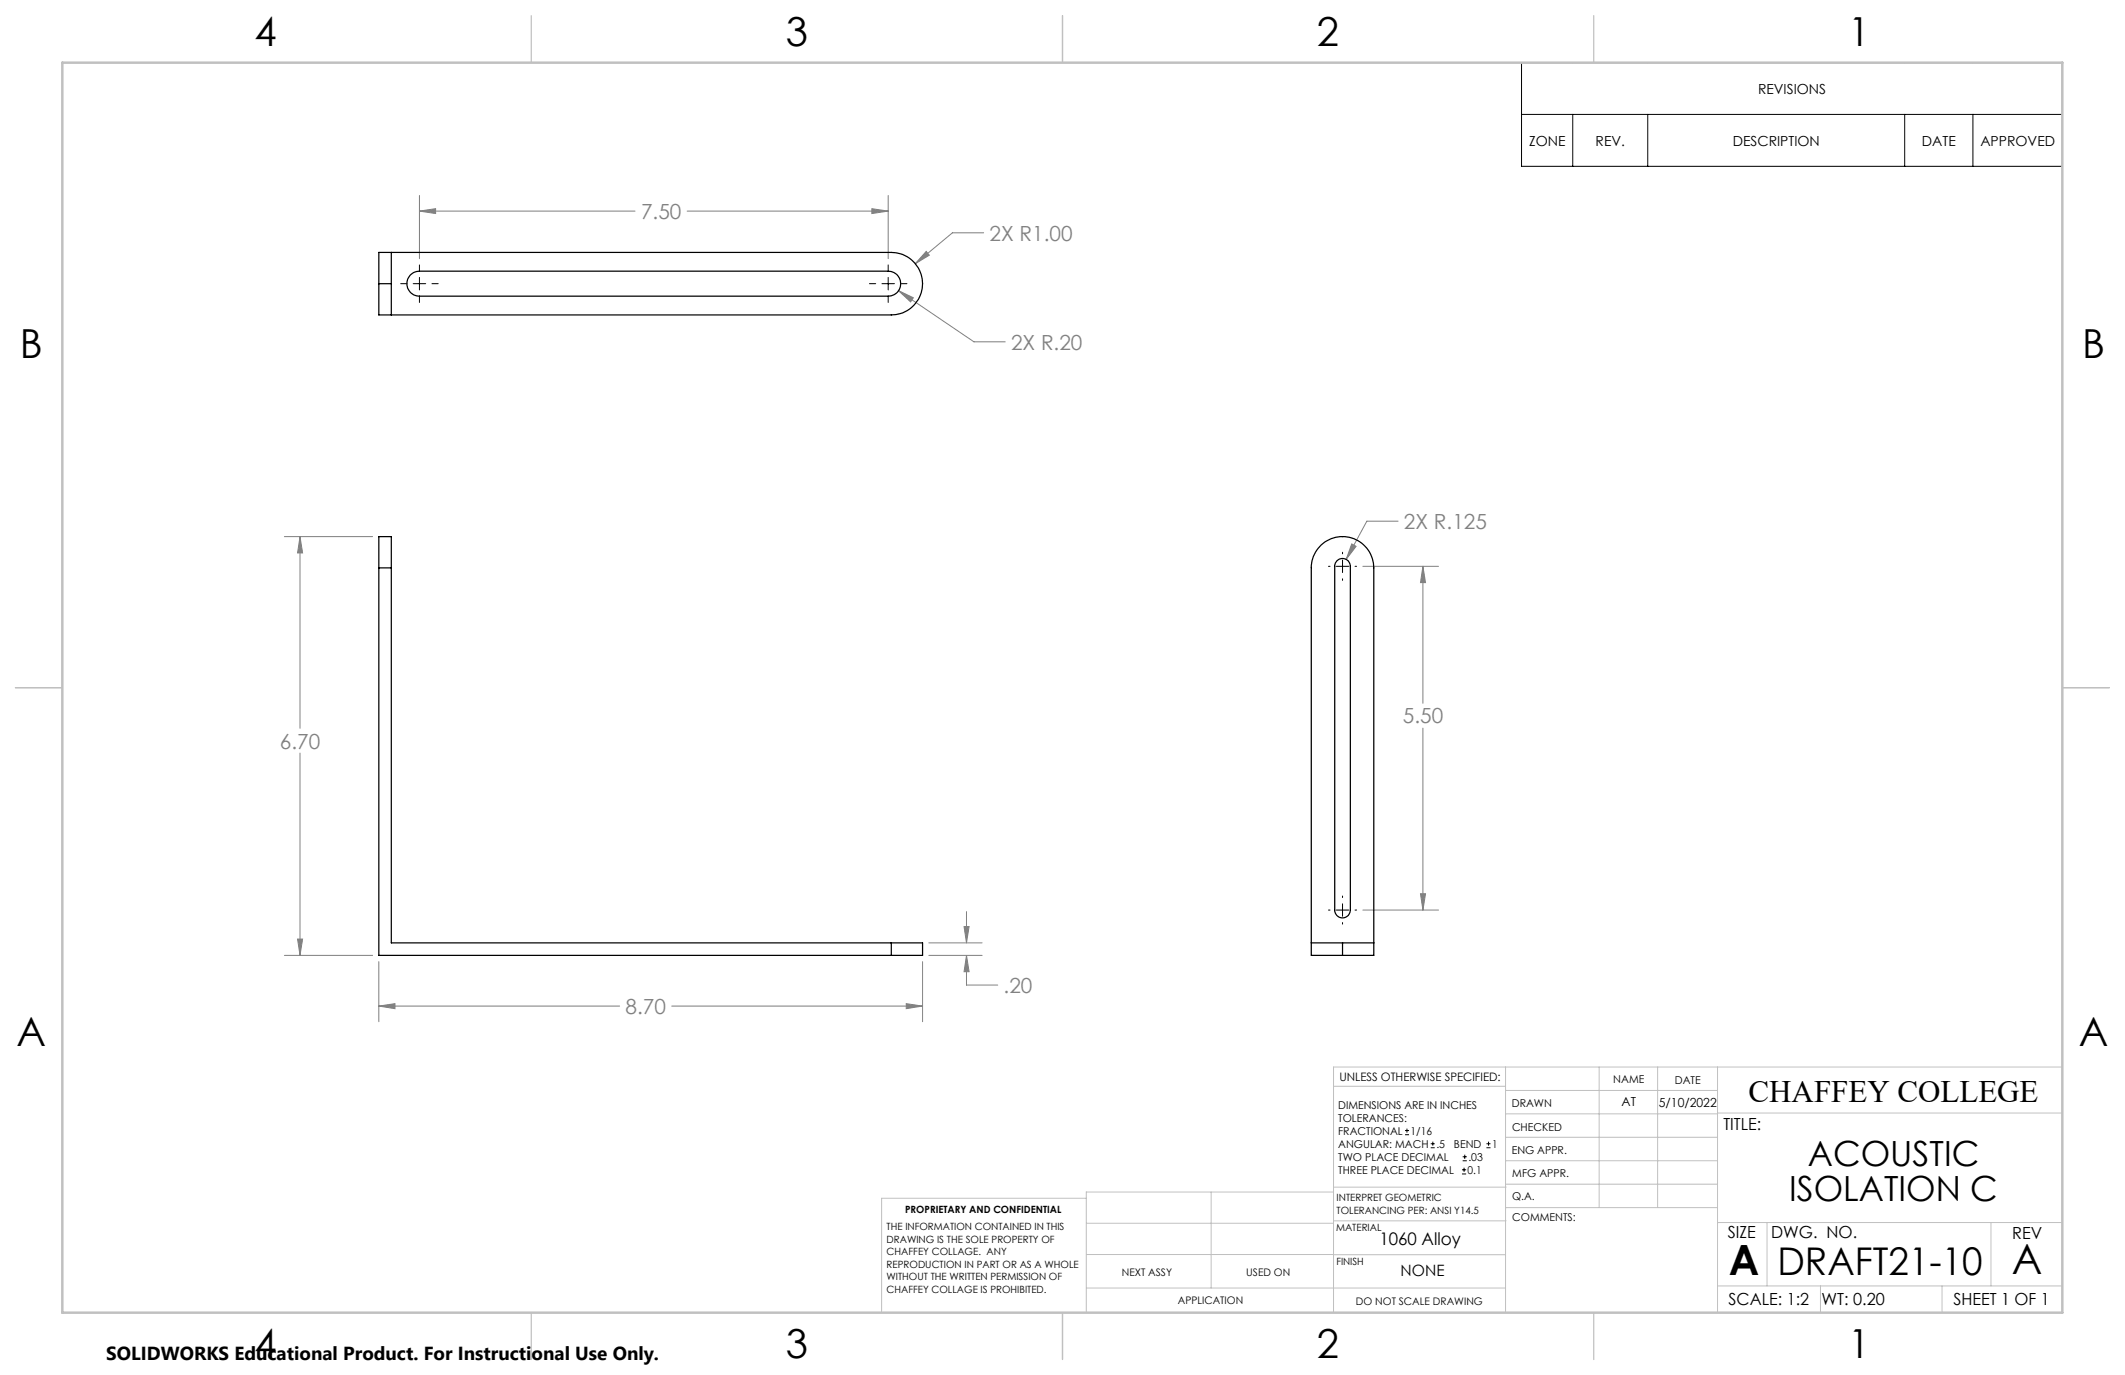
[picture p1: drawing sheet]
<svg xmlns="http://www.w3.org/2000/svg" width="432mm" height="279mm" viewBox="0 0 432 279" stroke-linecap="round" stroke-linejoin="round" font-family="sans-serif">
<g fill="none" stroke="#000" stroke-width=".2">
<path d="M309.2 12.7h109.9v21.1h-109.9zM309.2 23.2h109.9M319.6 23.2v10.6M334.8 23.2v10.6M387 23.2v10.6M400.9 23.2v10.6M81.4 57.6h1.3M84 57.6h2.5M85.2 53.8v1.3M85.2 56.4v2.5M87.8 57.6h1.2M176.7 57.6h1.2"/>
<path d="M179.2 57.6h2.6M180.5 53.8v1.3M180.5 56.4v2.5M183 57.6h1.3M85.2 60.2v1.3M180.5 60.2v1.3M269.9 115.1h.4M271.5 115.1h2.6M272.8 112.2v.3M272.8 113.8v2.5M272.8 117.6v.3M275.3 115.1h.4"/>
<path d="M269.9 184.9h.4M271.5 184.9h2.6M272.8 182.1v.3M272.8 183.7v2.5M272.8 187.5v.3M275.3 184.9h.4M285.5 230.6h.8M285.5 229.7h.8M285.9 229.3v.9M290.7 233.2h.8M290.7 232.4h.8M291.1 232v.8"/>
<path d="M297.1 238.5h.8M297.1 237.7h.8M297.2 235.9h.9M297.2 235.1h.9M297.5 237.3v.8M297.6 234.6v.9M302 233.2h.9M302 232.4h.9M302.5 232v.8"/>
</g>
<g fill="none" stroke="#808080" stroke-width=".2">
<path d="M85.2 39.7v12.9M180.5 39.7v12.9M85.2 42.9h43.8M85.2 42.9l3.3-.5v1zM139.6 42.9h40.9M177.2 42.4l3.3 .5-3.3 .5zM182.6 59.1l15.3 10.4h6.4M182.6 59.1l3 1.4-.6 .8zM188.2 51.1l.6 .8-2.8 1.7zM199.9 47.3h-6.4l-7.5 6.3M57.8 109h17.9M61 109l.5 3.4h-1z"/>
<path d="M61 109v39M274.7 110.5l.9 .5-2.1 2.7zM276.9 115.1h15.4M284.1 105.9h-6.4l-4.2 7.8M289.1 115.1l.6 3.3h-1.1zM289.1 115.1v27.8M61 153v41.1M289.1 148v36.9M57.8 194.1h17.9M60.5 190.8h1l-.5 3.3zM77 195.4v12.2M187.5 195.4v12.2"/>
<path d="M188.7 194.1h10.9M188.7 191.6h10.9M195.9 188.3h1l-.5 3.3zM196.4 194.1l.5 3.3h-1zM196.4 194.1v6.1h6.3M196.4 185.2v6.4M276.9 184.9h15.4M288.6 181.6h1.1l-.6 3.3zM77 204.4l3.3-.5v1.1zM77 204.4h48.9M136.5 204.4h51M184.2 203.9l3.3 .5-3.3 .6z"/>
</g>
<g fill="none" stroke="#c0c0c0" stroke-width=".2">
<path d="M305.9 216.8v49.9M324.9 216.8v28.6M336.8 216.8v28.6M349 216.8v49.9M419.1 216.8h-148.1v49.9M271 220.7h34.9M305.9 231.1h43.1M305.9 226.3h43.1M305.9 221.6h43.1M305.9 235.9h43.1M349 226.2h70.1M220.7 248.6h50.3"/>
<path d="M220.7 254.9h50.3M220.7 243.5h-41.6v23.2M246.1 242.2v19.5M271 255h34.9M271 248.1h35M271 242.2h-50.3v24.5M271 241.2h35M305.9 240.6h43.1M306 245.4h43M349 248.4h70.1M359.1 248.4v12.9M404.6 248.4v12.9"/>
<path d="M220.7 261.7h85.2M349 261.3h70.1M369.9 261.3v5.4M394.6 261.3v5.4"/>
</g>
<path d="M108 3.2v9.5M215.9 3.2v9.5M323.8 3.2v9.5M3.1 139.7h9.6M419.1 139.7h9.5M108 266.7v9.6M215.9 266.7v9.6M323.8 266.7v9.6" fill="none" stroke="#c0c0c0" stroke-width=".25"/>
<path d="M12.7 12.7h406.4v254h-406.4z" fill="none" stroke="#c0c0c0" stroke-width=".5"/>
<path d="M61 109l.5 3.4h-1zM60.5 190.8h1l-.5 3.3zM77 204.4l3.3-.5v1.1zM184.2 203.9l3.3 .5-3.3 .6zM195.9 188.3h1l-.5 3.3zM196.4 194.1l.5 3.3h-1zM274.7 110.5l-1.2 3.2 2.1-2.7zM289.1 115.1l.6 3.3h-1.1zM288.6 181.6h1.1l-.6 3.3zM188.2 51.1l-2.2 2.5 2.8-1.7zM182.6 59.1l2.4 2.2 .6-.8zM85.2 42.9l3.3-.5v1zM177.2 42.4l3.3 .5-3.3 .5z" fill="#808080"/>
<g fill="none" stroke="#000" stroke-width=".25">
<path d="M77 51.3h104.1a6.4 6.4 0 0 1 6.4 6.3 6.4 6.4 0 0 1-6.4 6.4h-104.1zM77 57.6h2.5M79.5 51.3v6.3M79.5 57.6v6.4M83.3 56l.7-.6 1.2-.3h95.3a2.54 2.54 0 0 1 2.5 2.5 2.54 2.54 0 0 1-2.5 2.6h-95.3a2.55 2.55 0 0 1-2.3-1.5 2.55 2.55 0 0 1 .4-2.7zM77 115.4v-6.4h2.5v6.4M77 115.4h2.5M77 115.4v78.7h104.1M79.5 115.4v76.2h101.6M268.5 110.7a6.4 6.4 0 0 1 6.8-1.1 6.4 6.4 0 0 1 3.9 5.8v78.7h-12.7v-78.7a6.2 6.2 0 0 1 2-4.7zM271.6 114a1.6 1.6 0 0 1 1.8-.4 1.6 1.6 0 0 1 1 1.5v69.8a1.59 1.59 0 0 1-1.6 1.6 1.59 1.59 0 0 1-1.6-1.6v-70.1zM181.1 191.6h6.4v2.5h-6.4"/>
<path d="M181.1 191.6v2.5M266.5 191.6h6.3M272.8 191.6h6.4M272.8 191.6v2.5"/>
</g>
<g font-size="8.5">
<text x="351.3" y="259">A</text>
<text x="408.8" y="258.9">A</text>
</g>
<g font-size="8.1">
<text x="51.7" y="9.3">4</text>
<text x="159.7" y="9.3">3</text>
<text x="267.6" y="9.3">2</text>
<text x="375.6" y="9.3">1</text>
<text x="4" y="72.8">B</text>
<text x="423.1" y="72.8">B</text>
<text x="3.3" y="212.5">A</text>
<text x="422.4" y="212.5">A</text>
<text x="51.7" y="276">4</text>
<text x="159.7" y="276">3</text>
<text x="267.6" y="276">2</text>
<text x="375.6" y="276">1</text>
</g>
<text font-size="7.8" x="361.2" y="259.1">DRAFT21-10</text>
<g font-size="7.1">
<text x="367.4" y="236.9">ACOUSTIC</text>
<text x="363.6" y="244">ISOLATION C</text>
</g>
<text font-size="6.3" x="355.3" y="223.8">CHAFFEY COLLEGE</text>
<g font-size="4.2" fill="#808080">
<text x="130.3" y="44.5">7.50</text>
<text x="201.1" y="48.9">2X R1.00</text>
<text x="205.4" y="71">2X R.20</text>
<text x="285.3" y="107.5">2X R.125</text>
<text x="285.1" y="147">5.50</text>
<text x="56.9" y="152.1">6.70</text>
<text x="203.9" y="201.7">.20</text>
<text x="127.1" y="206">8.70</text>
</g>
<text font-size="3.8" x="21.6" y="276.3">SOLIDWORKS Educational Product. For Instructional Use Only.</text>
<text font-size="3.5" x="280.3" y="253">1060 Alloy</text>
<g font-size="3.4">
<text x="350.2" y="229.5">TITLE:</text>
<text x="351.1" y="251.6">SIZE</text>
<text x="359.9" y="251.6">DWG. NO.</text>
<text x="408.9" y="251.7">REV</text>
<text x="351.2" y="265.2">SCALE: 1:2</text>
<text x="370.1" y="265.3">WT: 0.20</text>
<text x="396.9" y="265.2">SHEET 1 OF 1</text>
</g>
<text font-size="3.2" x="284.6" y="259.2">NONE</text>
<g font-size="2.8">
<text x="357.2" y="19">REVISIONS</text>
<text x="310.7" y="29.6">ZONE</text>
<text x="324.2" y="29.6">REV.</text>
<text x="352.1" y="29.6">DESCRIPTION</text>
<text x="390.5" y="29.6">DATE</text>
<text x="402.4" y="29.6">APPROVED</text>
</g>
<g font-size="2.5">
<text x="329.5" y="224.8">AT</text>
<text x="337.1" y="224.9">5/10/2022</text>
</g>
<text font-size="2.4" x="272.2" y="219.7">UNLESS OTHERWISE SPECIFIED:</text>
<g font-size="2.2">
<text x="327.8" y="220.1">NAME</text>
<text x="340.3" y="220.2">DATE</text>
<text x="271.9" y="225.3">DIMENSIONS ARE IN INCHES</text>
<text x="271.9" y="227.9">TOLERANCES:</text>
<text x="307.2" y="224.9">DRAWN</text>
<text x="271.9" y="230.6">FRACTIONAL</text>
<text x="271.9" y="233.2">ANGULAR: MACH</text>
<text x="286.6" y="230.6">1/16</text>
<text x="291.9" y="233.2">.5</text>
<text x="295.4" y="233.2">BEND</text>
<text x="303.2" y="233.2">1</text>
<text x="307.3" y="229.8">CHECKED</text>
<text x="271.9" y="238.5">THREE PLACE DECIMAL</text>
<text x="271.9" y="235.9">TWO PLACE DECIMAL</text>
<text x="298.2" y="238.5">0.1</text>
<text x="298.4" y="235.9">.03</text>
<text x="307.2" y="234.5">ENG APPR.</text>
<text x="307.3" y="239.2">MFG APPR.</text>
<text x="307.3" y="243.9">Q.A.</text>
<text x="307.3" y="248.1">COMMENTS:</text>
</g>
<g font-size="2.1">
<text x="227.9" y="259.2">NEXT ASSY</text>
<text x="253.3" y="259.2">USED ON</text>
<text x="239.3" y="265">APPLICATION</text>
<text x="275.5" y="265.1">DO NOT SCALE DRAWING</text>
</g>
<g font-size="2">
<text x="271.6" y="244.1">INTERPRET GEOMETRIC</text>
<text x="180.2" y="250">THE INFORMATION CONTAINED IN THIS</text>
<text x="183.9" y="246.4">PROPRIETARY AND CONFIDENTIAL</text>
<text x="271.5" y="250.2">MATERIAL</text>
<text x="271.6" y="246.6">TOLERANCING PER: ANSI Y14.5</text>
<text x="180.2" y="252.5">DRAWING IS THE SOLE PROPERTY OF</text>
<text x="180.2" y="255.1">CHAFFEY COLLAGE. ANY</text>
<text x="180.2" y="257.6">REPRODUCTION IN PART OR AS A WHOLE</text>
<text x="271.5" y="257">FINISH</text>
<text x="180.2" y="260.1">WITHOUT THE WRITTEN PERMISSION OF</text>
<text x="180.2" y="262.6">CHAFFEY COLLAGE IS PROHIBITED.</text>
</g>
</svg>
